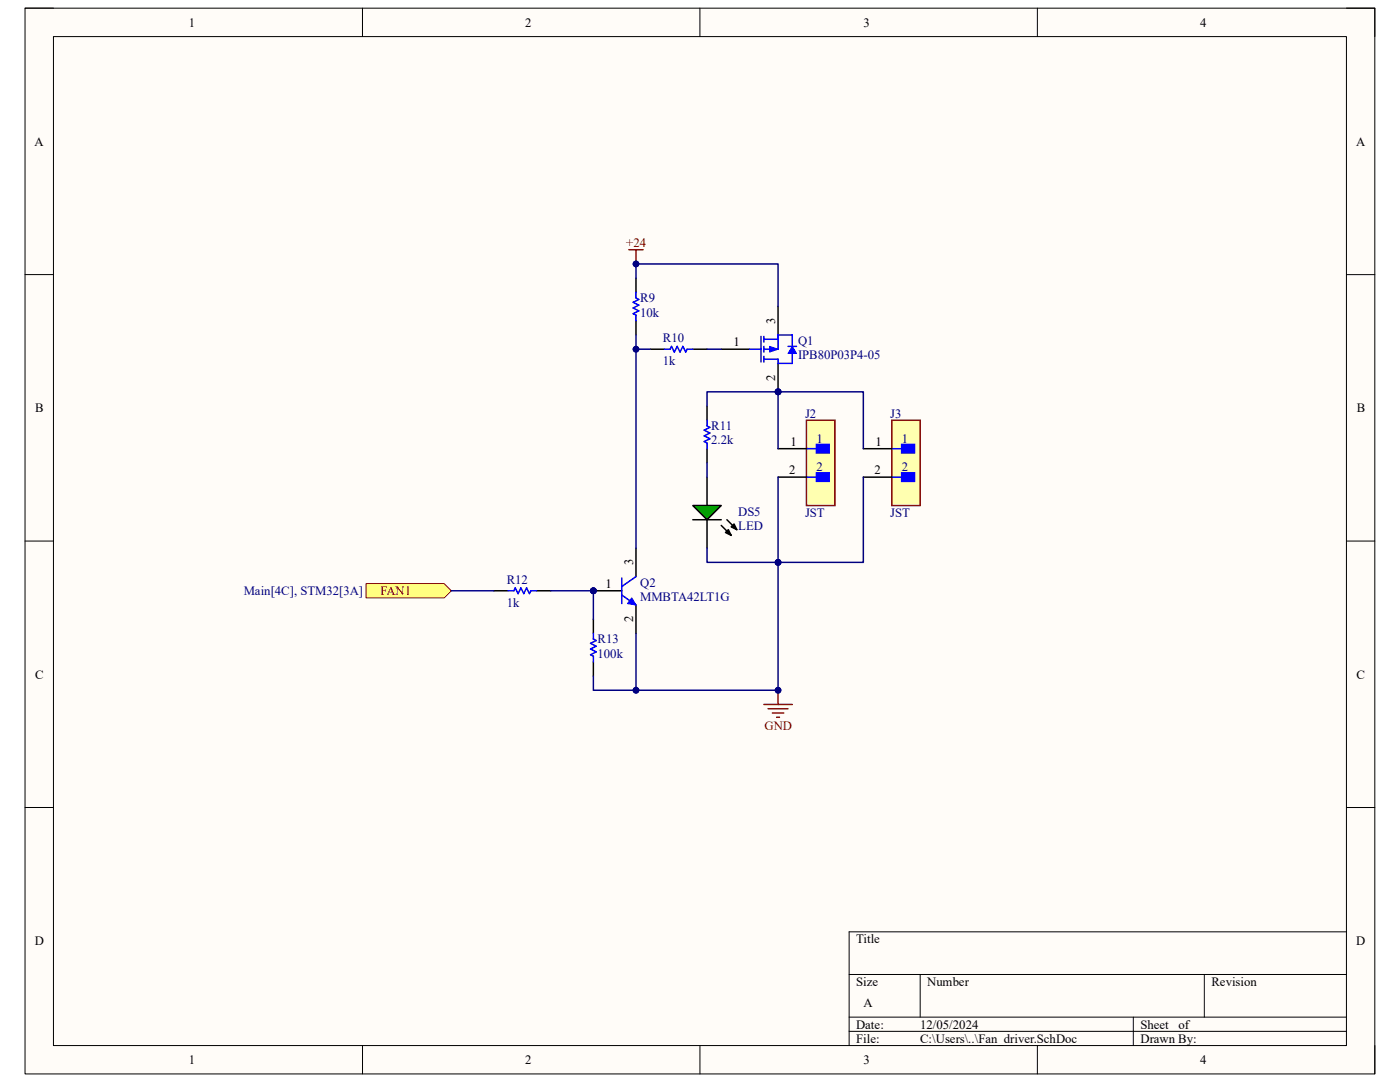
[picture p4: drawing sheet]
<svg xmlns="http://www.w3.org/2000/svg" width="279mm" height="216mm" viewBox="0 0 279 216" stroke-linecap="round" stroke-linejoin="round" font-family="sans-serif">
<path d="M5 1.6h269.4v212.7h-269.4z" fill-rule="evenodd" fill="#fffcf8"/>
<path d="M5 1.6h269.4v212.7h-269.4z" fill="none" stroke="#000" stroke-width=".2"/>
<path d="M10.7 7.3h258v201.3h-258z" fill-rule="evenodd" fill="#fffcf8"/>
<g fill="none" stroke="#000" stroke-width=".2">
<path d="M5 1.6h5.7M10.7 7.3h258v201.3h-258zM72.3 1.6v5.7M139.7 1.6v5.7M207 1.6v5.7M268.7 1.6h5.7v5.7M5 54.8h5.7M268.7 54.8h5.7M5 108h5.7M268.7 108h5.7M5 161.1h5.7M268.7 161.1h5.7"/>
<path d="M169.5 194.4h99.2M183.6 194.4v8.6M240.3 194.4v8.6M268.7 185.9h-99.2v22.7M72.3 208.6v5.7M139.7 208.6v5.7M169.5 203h99.2M169.5 205.8h99.2M207 208.6v5.7M226.2 203v5.6M274.4 208.6v5.7"/>
</g>
<circle cx="118.4" cy="117.9" r=".57" fill="#000080"/>
<circle cx="118.4" cy="117.9" r=".57" fill="none" stroke="#000080" stroke-width=".2"/>
<path d="M118.4 117.9h5.7" fill="none" stroke="#000" stroke-width=".3"/>
<circle cx="118.4" cy="117.9" r=".57" fill="#000080"/>
<circle cx="118.4" cy="117.9" r=".57" fill="none" stroke="#000080" stroke-width=".2"/>
<path d="M126.9 109.4v5.7M126.9 120.7v5.7" fill="none" stroke="#000" stroke-width=".3"/>
<path d="M124.1 118.7l2.8 2M124.1 115.3v5.1M126.9 115.1l-2.8 1.9" fill="none" stroke="#00f" stroke-width=".3"/>
<path d="M126.1 119.3l.8 1.4-1.7-.3z" fill="#00f"/>
<path d="M126.1 119.3l.8 1.4-1.7-.3z" fill="none" stroke="#00f" stroke-width=".2"/>
<path d="M98.6 117.9h2.8M107.1 117.9h2.8" fill="none" stroke="#000" stroke-width=".3"/>
<path d="M101.4 117.9h1.1l.3-.6 .6 1.2 .6-1.2 .5 1.2 .6-1.2 .6 1.2 .2-.6h1.2" fill="none" stroke="#00f" stroke-width=".3"/>
<path d="M73.1 116.5h15.5l1.5 1.4-1.5 1.4h-15.5z" fill-rule="evenodd" fill="#ffff80"/>
<path d="M73.1 116.5h15.5l1.5 1.4-1.5 1.4h-15.5z" fill="none" stroke="#800000" stroke-width=".2"/>
<circle cx="155.3" cy="78.2" r=".57" fill="#000080"/>
<circle cx="155.3" cy="78.2" r=".57" fill="none" stroke="#000080" stroke-width=".2"/>
<path d="M143.9 69.7h5.7M155.3 61.2v5.6M155.3 72.5v5.7" fill="none" stroke="#000" stroke-width=".3"/>
<circle cx="155.3" cy="78.2" r=".57" fill="#000080"/>
<circle cx="155.3" cy="78.2" r=".57" fill="none" stroke="#000080" stroke-width=".2"/>
<path d="M149.6 69.7h2.3M151.9 67.1v5.1M152.4 67.7h2.9M152.4 71.7h2.9M152.4 67.1v1.2M152.4 69.1v1.1M152.4 71.1v1.1M155.3 66.8v2.9h-2.9" fill="none" stroke="#00f" stroke-width=".3"/>
<path d="M153.6 69.1l1.7 .6-1.7 .5z" fill="#00f"/>
<path d="M153.6 69.1l1.7 .6-1.7 .5z" fill="none" stroke="#00f" stroke-width=".2"/>
<path d="M155.3 67.7v-.9h2.8v2.3M158.1 70.5v2h-2.8" fill="none" stroke="#00f" stroke-width=".3"/>
<path d="M158.1 69.1l.9 1.4h-1.7z" fill="#00f"/>
<path d="M158.1 69.1l.9 1.4h-1.7z" fill="none" stroke="#00f" stroke-width=".2"/>
<path d="M126.9 58.3v1.2l.6 .3-1.1 .5 1.1 .6-1.1 .6 1.1 .5-1.1 .6 .5 .3v1.1M132.6 69.7h1.1l.3-.6 .6 1.1 .5-1.1 .6 1.1 .6-1.1 .5 1.1 .3-.5h1.2M155.3 71.7v.8M157.3 69.1h1.7M118.4 126.4v1.1l.6 .3-1.1 .6 1.1 .5-1.1 .6 1.1 .6-1.1 .5 .5 .3v1.2" fill="none" stroke="#00f" stroke-width=".3"/>
<path d="M126.9 55.5v2.8M126.9 64v2.8M129.8 69.7h2.8M138.3 69.7h2.8M118.4 123.6v2.8M118.4 132.1v2.8" fill="none" stroke="#000" stroke-width=".3"/>
<path d="M161 83.9h5.6v17h-5.6z" fill-rule="evenodd" fill="#ffffb0"/>
<path d="M161 83.9h5.6v17h-5.6z" fill="none" stroke="#800000" stroke-width=".3"/>
<path d="M162.9 88.7h2.6v1.7h-2.6z" fill-rule="evenodd" fill="#00f"/>
<path d="M161 89.5h1.9M162.9 88.7h2.6v1.7h-2.6z" fill="none" stroke="#00f" stroke-width=".3"/>
<path d="M162.9 94.4h2.6v1.6h-2.6z" fill-rule="evenodd" fill="#00f"/>
<path d="M161 95.2h1.9M162.9 94.4h2.6v1.6h-2.6z" fill="none" stroke="#00f" stroke-width=".3"/>
<path d="M155.3 89.5h5.7M155.3 95.2h5.7" fill="none" stroke="#000" stroke-width=".3"/>
<path d="M178 83.9h5.6v17h-5.6z" fill-rule="evenodd" fill="#ffffb0"/>
<path d="M178 83.9h5.6v17h-5.6z" fill="none" stroke="#800000" stroke-width=".3"/>
<path d="M179.9 88.7h2.6v1.7h-2.6z" fill-rule="evenodd" fill="#00f"/>
<path d="M178 89.5h1.9M179.9 88.7h2.6v1.7h-2.6z" fill="none" stroke="#00f" stroke-width=".3"/>
<path d="M179.9 94.4h2.6v1.7h-2.6z" fill-rule="evenodd" fill="#00f"/>
<path d="M178 95.2h1.9M179.9 94.4h2.6v1.7h-2.6z" fill="none" stroke="#00f" stroke-width=".3"/>
<path d="M141.1 95.2v5.7M172.3 89.5h5.7M172.3 95.2h5.7M141.1 103.7v5.7" fill="none" stroke="#000" stroke-width=".3"/>
<path d="M138.3 100.9h5.6l-2.8 2.8z" fill="#00bf00"/>
<path d="M141.1 81v2.9M141.1 89.5v2.9M138.3 100.9h5.6l-2.8 2.8zM138.3 103.7h5.6M143.9 104.8l2 2M144.8 106.3l.6-.6 .5 1.1zM145.1 103.7l2 2M146.5 104.6l.6 1.1-1.2-.6z" fill="none" stroke="#000" stroke-width=".3"/>
<path d="M144.8 106.3l.6-.6 .5 1.1zM146.5 104.6l.6 1.1-1.2-.6z" fill="#000"/>
<path d="M141.1 83.9v1.1l.6 .3-1.2 .5 1.2 .6-1.2 .6 1.2 .5-1.2 .6 .6 .3v1.1" fill="none" stroke="#00f" stroke-width=".3"/>
<path d="M126.9 126.4v11.3" fill="none" stroke="#000080" stroke-width=".3"/>
<circle cx="126.9" cy="137.7" r=".57" fill="#000080"/>
<circle cx="126.9" cy="137.7" r=".57" fill="none" stroke="#000080" stroke-width=".2"/>
<path d="M109.9 117.9h8.5" fill="none" stroke="#000080" stroke-width=".3"/>
<circle cx="118.4" cy="117.9" r=".57" fill="#000080"/>
<circle cx="118.4" cy="117.9" r=".57" fill="none" stroke="#000080" stroke-width=".2"/>
<path d="M90.1 117.9h8.5M118.4 117.9v5.7" fill="none" stroke="#000080" stroke-width=".3"/>
<circle cx="118.4" cy="117.9" r=".57" fill="#000080"/>
<circle cx="118.4" cy="117.9" r=".57" fill="none" stroke="#000080" stroke-width=".2"/>
<path d="M126.9 66.8v2.9h2.9M141.1 69.7h2.8" fill="none" stroke="#000080" stroke-width=".3"/>
<circle cx="126.9" cy="69.7" r=".57" fill="#000080"/>
<circle cx="126.9" cy="69.7" r=".57" fill="none" stroke="#000080" stroke-width=".2"/>
<path d="M126.9 69.7v39.7" fill="none" stroke="#000080" stroke-width=".3"/>
<circle cx="126.9" cy="69.7" r=".57" fill="#000080"/>
<circle cx="126.9" cy="69.7" r=".57" fill="none" stroke="#000080" stroke-width=".2"/>
<path d="M155.3 78.2v11.3" fill="none" stroke="#000080" stroke-width=".3"/>
<circle cx="155.3" cy="78.2" r=".57" fill="#000080"/>
<circle cx="155.3" cy="78.2" r=".57" fill="none" stroke="#000080" stroke-width=".2"/>
<path d="M155.3 78.2h17v11.3" fill="none" stroke="#000080" stroke-width=".3"/>
<circle cx="155.3" cy="78.2" r=".57" fill="#000080"/>
<circle cx="155.3" cy="78.2" r=".57" fill="none" stroke="#000080" stroke-width=".2"/>
<path d="M155.3 95.2v17h17v-17" fill="none" stroke="#000080" stroke-width=".3"/>
<circle cx="155.3" cy="112.2" r=".57" fill="#000080"/>
<circle cx="155.3" cy="112.2" r=".57" fill="none" stroke="#000080" stroke-width=".2"/>
<path d="M155.3 78.2h-14.2v2.8" fill="none" stroke="#000080" stroke-width=".3"/>
<circle cx="155.3" cy="78.2" r=".57" fill="#000080"/>
<circle cx="155.3" cy="78.2" r=".57" fill="none" stroke="#000080" stroke-width=".2"/>
<path d="M141.1 109.4v2.8h14.2" fill="none" stroke="#000080" stroke-width=".3"/>
<circle cx="155.3" cy="112.2" r=".57" fill="#000080"/>
<circle cx="155.3" cy="112.2" r=".57" fill="none" stroke="#000080" stroke-width=".2"/>
<path d="M141.1 92.4v2.8" fill="none" stroke="#000080" stroke-width=".3"/>
<path d="M155.3 137.7v2.9M152.4 140.6h5.7M153.3 141.4h4M154.1 142.3h2.3M155 143.1h.6" fill="none" stroke="#800000" stroke-width=".3"/>
<circle cx="155.3" cy="137.7" r=".57" fill="#000080"/>
<circle cx="155.3" cy="137.7" r=".57" fill="none" stroke="#000080" stroke-width=".2"/>
<path d="M126.9 55.5v-2.8h28.4v8.5" fill="none" stroke="#000080" stroke-width=".3"/>
<circle cx="126.9" cy="52.7" r=".57" fill="#000080"/>
<circle cx="126.9" cy="52.7" r=".57" fill="none" stroke="#000080" stroke-width=".2"/>
<path d="M125.5 49.8h2.8M126.9 49.8v2.9" fill="none" stroke="#800000" stroke-width=".3"/>
<circle cx="126.9" cy="52.7" r=".57" fill="#000080"/>
<circle cx="126.9" cy="52.7" r=".57" fill="none" stroke="#000080" stroke-width=".2"/>
<path d="M155.3 112.2v25.5h-36.9v-2.8" fill="none" stroke="#000080" stroke-width=".3"/>
<circle cx="155.3" cy="112.2" r=".57" fill="#000080"/>
<circle cx="155.3" cy="112.2" r=".57" fill="none" stroke="#000080" stroke-width=".2"/>
<circle cx="155.3" cy="137.7" r=".57" fill="#000080"/>
<circle cx="155.3" cy="137.7" r=".57" fill="none" stroke="#000080" stroke-width=".2"/>
<circle cx="126.9" cy="137.7" r=".57" fill="#000080"/>
<circle cx="126.9" cy="137.7" r=".57" fill="none" stroke="#000080" stroke-width=".2"/>
<g font-size="2.5">
<text x="37.7" y="5.3">1</text>
<text x="104.8" y="5.3">2</text>
<text x="172.3" y="5.3">3</text>
<text x="239.5" y="5.3">4</text>
<text x="6.9" y="29.1">A</text>
<text x="270.6" y="29.1">A</text>
<text x="154.7" y="64.6" transform="rotate(-90 154.7 64.6)">3</text>
<text x="146.4" y="69.1">1</text>
<text x="154.7" y="75.9" transform="rotate(-90 154.7 75.9)">2</text>
<text x="7" y="82.3">B</text>
<text x="270.8" y="82.3">B</text>
<text x="157.7" y="89">1</text>
<text x="174.7" y="89">1</text>
<text x="157.5" y="94.7">2</text>
<text x="174.5" y="94.7">2</text>
<text x="126.4" y="112.8" transform="rotate(-90 126.4 112.8)">3</text>
<text x="120.9" y="117.3">1</text>
<text x="126.4" y="124.2" transform="rotate(-90 126.4 124.2)">2</text>
<text x="7" y="135.4">C</text>
<text x="270.7" y="135.4">C</text>
<text x="6.9" y="188.6">D</text>
<text x="170.9" y="188.2">Title</text>
<text x="270.7" y="188.6">D</text>
<text x="170.9" y="196.7">Size</text>
<text x="185" y="196.7">Number</text>
<text x="241.8" y="196.7">Revision</text>
<text x="172.3" y="201">A</text>
<text x="170.9" y="205.2">Date:</text>
<text x="170.9" y="208.1">File:</text>
<text x="183.6" y="205.2">12/05/2024</text>
<text x="183.7" y="208.1">C:\Users\..\Fan_driver.SchDoc</text>
<text x="227.6" y="208.1">Drawn By:</text>
<text x="227.6" y="205.2">Sheet</text>
<text x="235.2" y="205.2">of</text>
<text x="37.7" y="212.3">1</text>
<text x="104.8" y="212.3">2</text>
<text x="172.3" y="212.3">3</text>
<text x="239.5" y="212.3">4</text>
</g>
<g font-size="2.5" fill="#800000">
<text x="125" y="49.3">+24</text>
<text x="75.9" y="118.7">FAN1</text>
<text x="152.6" y="145.7">GND</text>
</g>
<g font-size="2.5" fill="#000080">
<text x="127.8" y="60.3">R9</text>
<text x="127.8" y="63.2">10k</text>
<text x="132.3" y="68.3">R10</text>
<text x="159.3" y="68.8">Q1</text>
<text x="159.3" y="71.7">IPB80P03P4-05</text>
<text x="132.3" y="72.8">1k</text>
<text x="160.7" y="83.3">J2</text>
<text x="177.7" y="83.3">J3</text>
<text x="141.9" y="85.9">R11</text>
<text x="141.9" y="88.7">2.2k</text>
<text x="162.9" y="88.4">1</text>
<text x="180" y="88.4">1</text>
<text x="162.9" y="94.1">2</text>
<text x="180" y="94.1">2</text>
<text x="147.3" y="102.9">DS5</text>
<text x="147.3" y="105.7">LED</text>
<text x="160.7" y="103.2">JST</text>
<text x="177.7" y="103.2">JST</text>
<text x="48.6" y="118.7">Main[4C], STM32[3A]</text>
<text x="101.1" y="116.5">R12</text>
<text x="127.8" y="117.1">Q2</text>
<text x="127.8" y="119.9">MMBTA42LT1G</text>
<text x="101.1" y="121">1k</text>
<text x="119.3" y="128.4">R13</text>
<text x="119.3" y="131.2">100k</text>
</g>
</svg>
